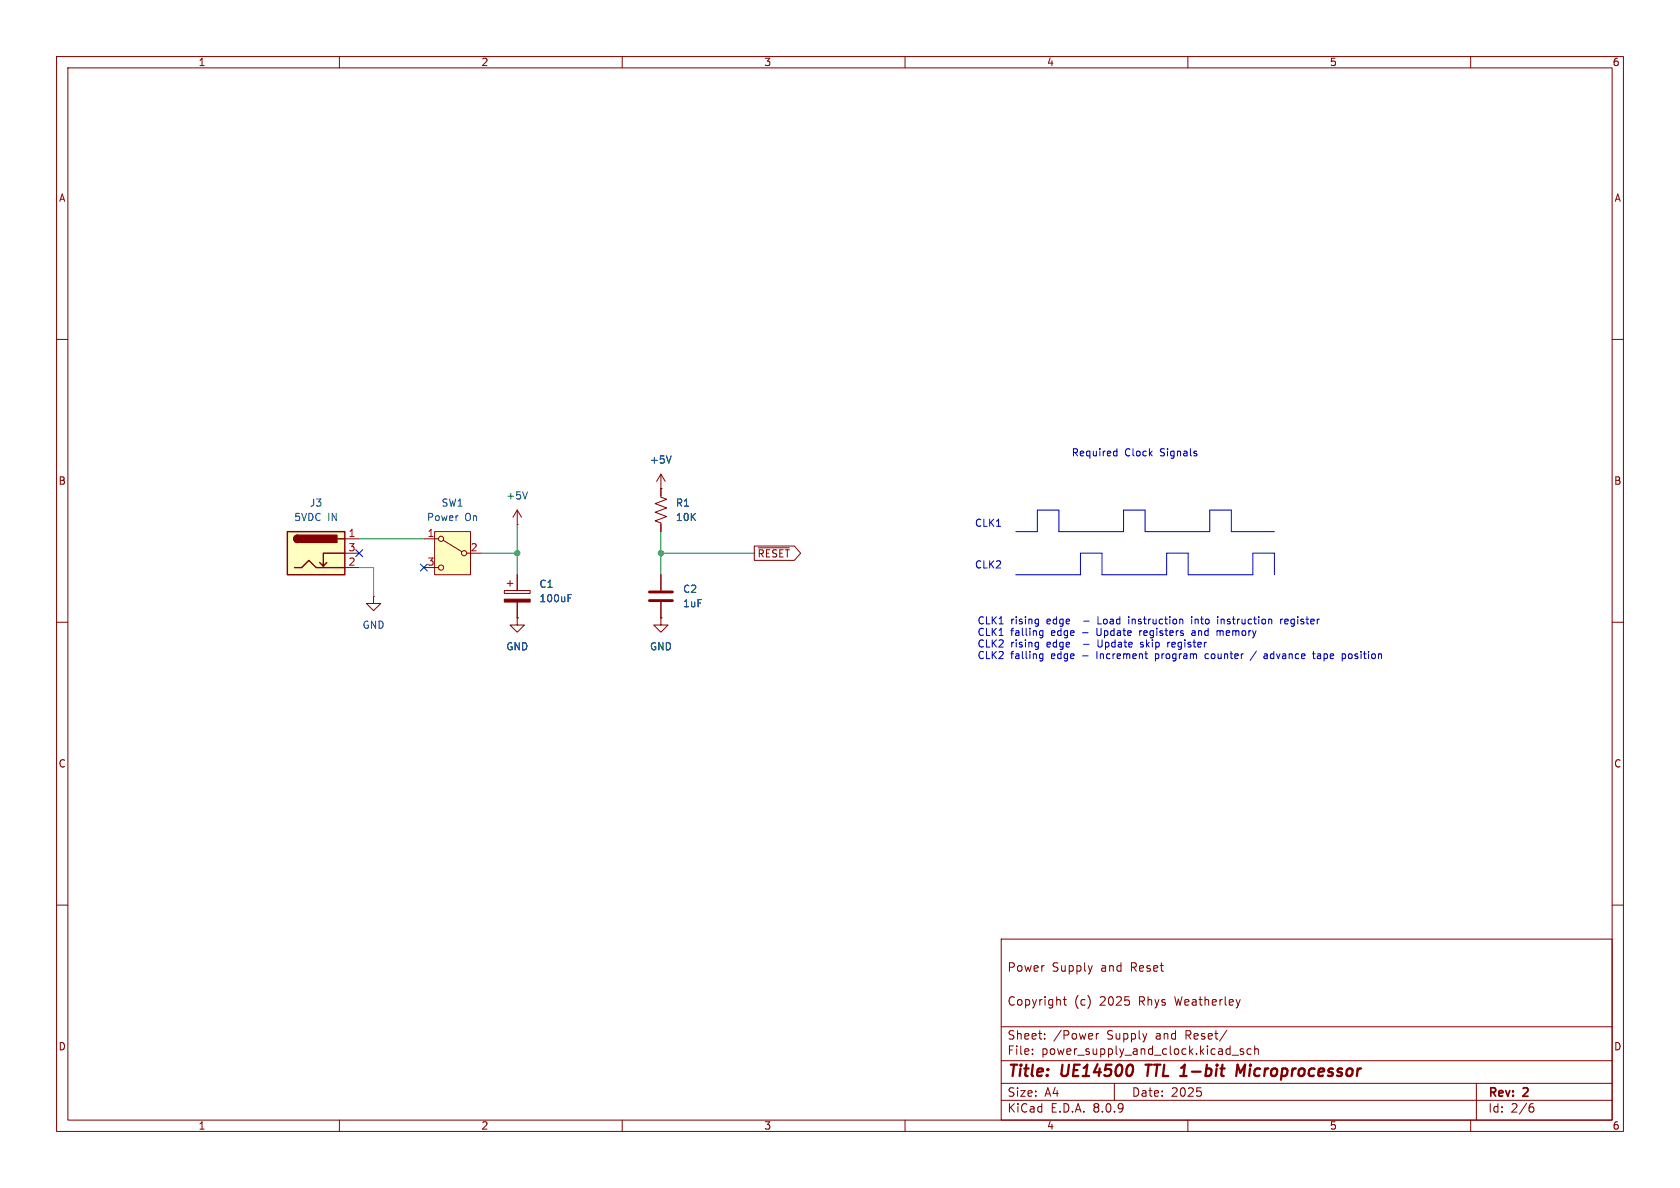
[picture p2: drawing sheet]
<svg xmlns="http://www.w3.org/2000/svg" width="297mm" height="210mm" viewBox="0 0 297 210" stroke-linecap="round" stroke-linejoin="round" font-family="sans-serif">
<g fill="none" stroke="#840000" stroke-width=".18">
<path d="M10 10h277v190h-277zM12 12h273v186h-273zM60 10v2M110 10v2M160 10v2M210 10v2M260 10v2M10 60h2M285 60h2M10 110h2M66 105.4v1.3h1.3l-1.3 1.3-1.2-1.3h1.2M66 105.4h.1"/>
<path d="M285 110h2M10 160h2M177 166h108v32h-108zM188 176.7h.5M188.2 176.2v1.3l.3 .2M193.1 170.7l-.4 1M285 160h2M60 198v2M110 198v2M160 198v2M177 194.5h108M177 191.5h108"/>
<path d="M177 187.5h108M177 181.5h108M182.5 186.3v.1M182.5 185.5v.1M184.7 183.6v.1M184.7 182.8v.1M193.8 182.7v1M194.2 182.7l-.2 .1-.2 .2M197 191.5v3M210 198v2M211.6 192.3h.7M212.2 192.9l.2 .3-.2 .5"/>
<path d="M216.9 182.1l-1.3 2M217.8 186.5h1.2M219.8 185.5l-.3-.1-.3 .2 .1 .2 .5 .2v.3h-.6M221.2 185.5l-.5-.1-.2 .3v.4l.1 .2h.6M221.8 185.5l.2-.1 .4 .1 .1 .9M221.8 184.9v1.5M260 198v2M261 191.5v6.5M270.6 195.7h.4l.2 .3-.1 .5-.5 .1M271 195.1l-.4 .1"/>
</g>
<path d="M202.5 188.2h1.1M203.1 188.2l-.3 2M218.5 190.2l.3-2 .5 1.4 .8-1.4-.2 2" fill="none" stroke="#840000" stroke-width=".4"/>
<path d="M50.8 94h10.2v7.6h-10.2z" fill="#ffffc2"/>
<path d="M50.8 94h10.2v7.6h-10.2zM52.6 94.6a.64 .64 0 0 0-.7 .7 .64 .64 0 0 0 .7 .6M57.8 99.4l-.7 .7M59.7 95.3h1.3M61 97.8h-3.9v2.3l-.6-.7M52.1 100.3h1.2l1.3-1.2 1.3 1.2h5.1" fill="none" stroke="#840000" stroke-width=".25"/>
<g fill="#840000" stroke="#840000" stroke-width=".25">
<path d="M52.1 94.8l.5-.2v1.3a.63 .63 0 0 1-.6-.4 .63 .63 0 0 1 .1-.7z"/>
<path d="M52.6 94.6h7v1.3h-7z"/>
</g>
<g fill="none" stroke="#840000" stroke-width=".18">
<path d="M61 95.3h2.5M61 97.8h2.5M116.8 83.8v4.1l1.1 .4-2.1 .7 2.1 .8-2.1 .8 2.1 .7-2.1 .8 1 .4v1.5M116.8 86.4h.1M116.8 83.8l-.7 1.3M116.8 83.8l.8 1.3M61 100.3h2.5M89.2 104.4h4.5v.5h-4.5zM89.7 103.1h1M90.2 102.6v1M91.4 101.6v2.8M91.4 106.4v2.8"/>
<path d="M116.8 109.2v1.3h1.3l-1.3 1.3-1.2-1.3h1.2M116.8 109.2h.1M116.8 101.6v2.8M116.8 106.4v2.8"/>
</g>
<path d="M114.8 106.2h4.1M114.8 104.6h4.1" fill="none" stroke="#840000" stroke-width=".51"/>
<path d="M89.2 105.9h4.5v.5h-4.5z" fill="#840000" stroke="#840000" stroke-width=".18"/>
<path d="M118.7 80.6l-.5 1.3M100.4 105.7h.5M100.4 105.1h.6" fill="none" stroke="#006464" stroke-width=".18"/>
<path d="M76.8 94h6.4v7.6h-6.4z" fill="#ffffc2"/>
<g fill="none" stroke="#840000" stroke-width=".18">
<path d="M74.9 95.3h2.6M76.8 94h6.4v7.6h-6.4zM78.4 95.5l3.3 2M82.5 97.8h2.6M91.4 92.7h.1M91.4 90.2l-.7 1.2M91.4 90.2v2.5M91.4 90.2l.8 1.2M116.8 86.4h.1M116.8 86.4v1.2M116.8 92.7v1.3M133.3 96.5h7.1l1.1 1.3-1.1 1.3h-7.1z"/>
<path d="M134.1 96.8h5.4M74.9 100.3h2.6M91.4 109.2v1.3h1.3l-1.3 1.3-1.2-1.3h1.2M91.4 109.2h.1M91.4 101.6v2.8M91.4 106.4v2.8M116.8 109.2h.1M116.8 101.6v2.8M116.8 106.4v2.8"/>
<circle cx="78" cy="95.3" r=".46"/>
<circle cx="82" cy="97.8" r=".46"/>
<circle cx="78" cy="100.3" r=".46"/>
</g>
<path d="M93.3 86.9l-.5 1.3M118.7 80.6l-.5 1.3M100.4 105.7h.5M100.4 105.1h.6" fill="none" stroke="#006464" stroke-width=".18"/>
<g fill="none" stroke="#0000c2" stroke-width=".18">
<path d="M197 79.8h.5M197.5 79.3v1.3M179.6 94h3.8v-3.8h3.8v3.8h11.4v-3.8h3.8v3.8h11.5v-3.8h3.8v3.8h7.6M197 80.5h.5M211.5 80.2v.3M179.6 101.6h11.4v-3.8h3.8v3.8h11.4v-3.8h3.9v3.8h11.4v-3.8h3.8v3.8M183.2 109.4l.4 .1M183.6 109.4v1.1l-.3 .2M183.6 113.5v1.1l-.3 .2M183.6 110.2l-.4 .1M183.6 114.3l-.4 .1M183.8 112.1l.2 .2h.4"/>
<path d="M183.8 116.2l.2 .2h.4M184.4 111.5v1l-.3 .3-.3-.1M184.4 115.6v1l-.3 .2h-.3M184.4 111.6l-.4-.1-.2 .2M184.4 115.6h-.4l-.2 .2M194.1 109v1.3h.6M194.1 113.1v1l.2 .3M199.6 109v.1M199.6 109.4v.9M201.5 111.5v.8M201.6 114.3l.4 .1M201.7 113.6v.3l.3 .1"/>
<path d="M201.7 111.5l-.2 .2M202.8 116.4h.1M204.3 115.6v1.2M204.3 116.4h.1M206.4 113.5v.9M206.6 113.6l-.2 .2M208.9 109.4l.2 .2v.7M210.7 109v.1M210.7 109.4v.9M211.1 111.5l-.4 .1M211.2 111.9h-.3l-.2 .1v.3h.5M213.2 115.6l-.2 .6 .2 .2h.3"/>
<path d="M215.2 111.6l.3-.1 .2 .2M215.2 111.5v.8M215.3 109v.1M215.3 109.4v.9M215.9 109.4v.9M216.1 109.4l-.2 .2M222.1 115.1l-1.1 1.6M223.5 115.6h.5v.8M224 115.9h-.4l-.2 .2 .2 .3h.4M226.4 109.4v.9M226.8 109.4l-.4 .3M227.6 109.4h-.3l-.2 .2 .1 .6 .4 .1"/>
<path d="M227.7 109.7l-.6 .2M232 115.6h.5M232.2 115.2v1l.3 .2M233.1 115.6h-.2M233.1 115.9l-.2 .2 .2 .3M237.4 115.6h.4l.1 .2-.1 .5-.4 .1M238.4 115.7v.6"/>
</g>
<path d="M63.5 95.3h11.4M85.1 97.8h6.3M91.4 92.7v8.9M116.8 94v7.6M116.8 97.8h16.5M63.5 100.3h2.5v5.1" fill="none" stroke="#009600" stroke-width=".18"/>
<path d="M62.9 97.2l1.2 1.2M64.1 97.2l-1.2 1.2M74.3 99.7l1.2 1.2M75.5 99.7l-1.2 1.2" fill="none" stroke="#000084" stroke-width=".18"/>
<g fill="#009600" stroke="#009600" stroke-width=".18">
<circle cx="91.4" cy="97.8" r=".46"/>
<circle cx="116.8" cy="97.8" r=".46"/>
</g>
<g font-size="2.8" fill="#840000">
<text x="178" y="190.9">Title:</text>
<text x="187.7" y="190.9">UE14500</text>
<text x="203.4" y="190.9">TTL 1-bit</text>
<text x="221" y="190.9">Microprocessor</text>
</g>
<g font-size="2.1" fill="#840000">
<text x="178" y="172">Power</text>
<text x="185.9" y="172">Supply</text>
<text x="194.7" y="172">and</text>
<text x="200" y="172">Reset</text>
<text x="178" y="178">Copyright</text>
<text x="189.9" y="178">(c)</text>
<text x="194.5" y="178">2025</text>
<text x="201.5" y="178">Rhys</text>
<text x="208" y="178">Weatherley</text>
<text x="178" y="184">Sheet:</text>
<text x="186.2" y="184">/Power</text>
<text x="195.7" y="184">Supply</text>
<text x="204.5" y="184">and</text>
<text x="209.8" y="184">Reset/</text>
<text x="178" y="186.7">File:</text>
<text x="184.1" y="186.7">power_supply_and_clock.kicad_sch</text>
<text x="178" y="196.9">KiCad</text>
<text x="178" y="194.1">Size:</text>
<text x="184.7" y="194.1">A4</text>
<text x="185.7" y="196.9">E.D.A.</text>
<text x="193.3" y="196.9">8.0.9</text>
<text x="200" y="194.1">Date:</text>
<text x="207" y="194.1">2025</text>
<text x="263" y="194.3">Rev:</text>
<text x="263" y="196.9">Id:</text>
<text x="267.1" y="196.9">2/6</text>
<text x="269.4" y="194.3">2</text>
</g>
<g font-size="1.8" fill="#840000">
<text x="35" y="11.9">1</text>
<text x="85" y="11.9">2</text>
<text x="135" y="11.9">3</text>
<text x="185" y="11.9">4</text>
<text x="235" y="11.9">5</text>
<text x="285" y="11.9">6</text>
<text x="10.3" y="35.9">A</text>
<text x="285.3" y="35.9">A</text>
<text x="10.3" y="85.9">B</text>
<text x="285.3" y="85.9">B</text>
<text x="133.8" y="98.7">~{RESET}</text>
<text x="10.3" y="135.9">C</text>
<text x="285.3" y="135.9">C</text>
<text x="10.3" y="185.9">D</text>
<text x="285.3" y="185.9">D</text>
<text x="35" y="199.9">1</text>
<text x="85" y="199.9">2</text>
<text x="135" y="199.9">3</text>
<text x="185" y="199.9">4</text>
<text x="235" y="199.9">5</text>
<text x="285" y="199.9">6</text>
</g>
<g font-size="1.8" fill="#006464">
<text x="114.8" y="82.1">+5V</text>
<text x="54.7" y="89.8">J3</text>
<text x="78" y="89.8">SW1</text>
<text x="89.4" y="88.5">+5V</text>
<text x="119.4" y="89.8">R1</text>
<text x="51.9" y="92.3">5VDC</text>
<text x="57.9" y="92.3">IN</text>
<text x="75.4" y="92.3">Power</text>
<text x="82.2" y="92.3">On</text>
<text x="119.4" y="92.3">10K</text>
<text x="95.3" y="104.1">C1</text>
<text x="95.3" y="106.7">100uF</text>
<text x="120.7" y="105">C2</text>
<text x="120.7" y="107.5">1uF</text>
<text x="64" y="111.4">GND</text>
<text x="89.4" y="115.2">GND</text>
<text x="114.8" y="115.2">GND</text>
</g>
<g font-size="1.8" fill="#0000c2">
<text x="189.4" y="80.9">Required</text>
<text x="198.8" y="80.9">Clock</text>
<text x="205.2" y="80.9">Signals</text>
<text x="172.3" y="93.3">CLK1</text>
<text x="172.3" y="100.7">CLK2</text>
<text x="172.7" y="110.6">CLK1</text>
<text x="172.7" y="112.6">CLK1</text>
<text x="178.7" y="110.6">rising</text>
<text x="178.7" y="112.6">falling</text>
<text x="185.2" y="110.6">edge</text>
<text x="185.9" y="112.6">edge</text>
<text x="191.6" y="112.6">-</text>
<text x="192" y="110.6">-</text>
<text x="194.3" y="112.6">Update</text>
<text x="194.7" y="110.6">Load</text>
<text x="200.4" y="110.6">instruction</text>
<text x="202.1" y="112.6">registers</text>
<text x="211.6" y="112.6">and</text>
<text x="211.7" y="110.6">into</text>
<text x="216.2" y="112.6">memory</text>
<text x="216.5" y="110.6">instruction</text>
<text x="227.8" y="110.6">register</text>
<text x="172.7" y="114.7">CLK2</text>
<text x="172.7" y="116.7">CLK2</text>
<text x="178.7" y="114.7">rising</text>
<text x="178.7" y="116.7">falling</text>
<text x="185.2" y="114.7">edge</text>
<text x="185.9" y="116.7">edge</text>
<text x="191.6" y="116.7">-</text>
<text x="192" y="114.7">-</text>
<text x="194.3" y="116.7">Increment</text>
<text x="194.7" y="114.7">Update</text>
<text x="202.5" y="114.7">skip</text>
<text x="204.9" y="116.7">program</text>
<text x="207.5" y="114.7">register</text>
<text x="213.9" y="116.7">counter</text>
<text x="224.7" y="116.7">advance</text>
<text x="233.6" y="116.7">tape</text>
<text x="238.9" y="116.7">position</text>
</g>
<g font-size="1.8" fill="#a90000">
<text x="61.5" y="95">1</text>
<text x="75.5" y="95">1</text>
<text x="61.5" y="100.1">2</text>
<text x="61.5" y="97.5">3</text>
<text x="75.5" y="100.1">3</text>
<text x="83.1" y="97.5">2</text>
</g>
</svg>
